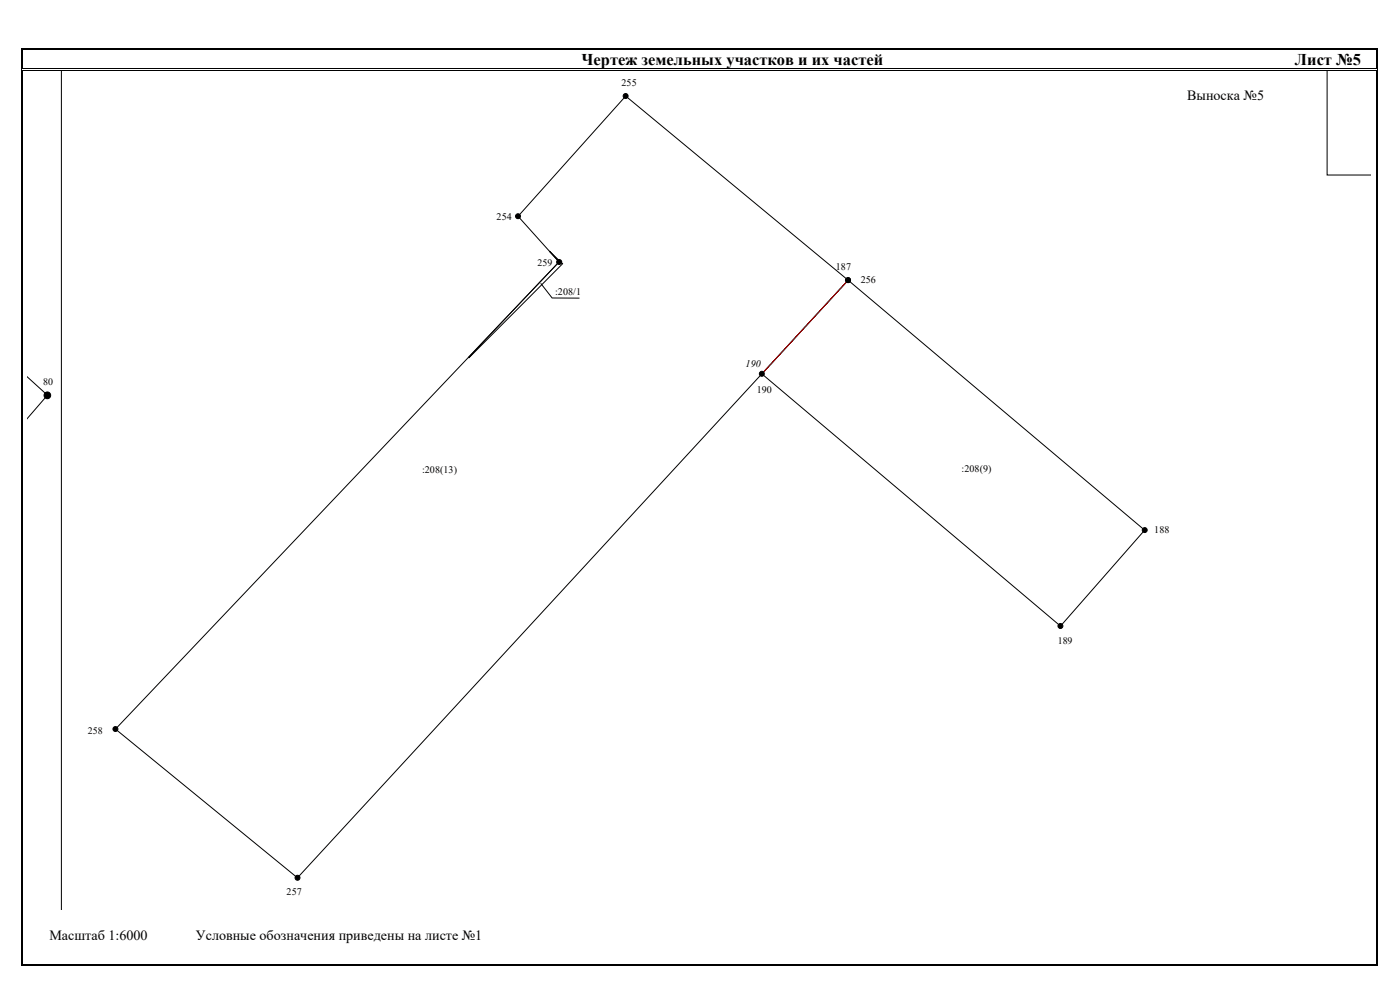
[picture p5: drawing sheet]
<svg xmlns="http://www.w3.org/2000/svg" width="420mm" height="297mm" viewBox="0 0 420 297" stroke-linecap="round" stroke-linejoin="round" font-family="sans-serif">
<g fill="none" stroke="#000" stroke-width=".3">
<path d="M6.5 14.9v5.7M6.8 14.9v5.7M6.9 14.5h406.2M6.9 14.8h406.2M413.2 14.9v5.7M413.5 14.9v5.7M6.5 21.1v268.7M6.8 21.1v268.2M6.9 20.7h406.2M6.9 21h406.2M18.4 21.1v251.7M187.8 28.8l66.7 55.3-165.2 179.3-54.6-44.6 133.1-140.2-12.3-13.7z"/>
<path d="M398.3 21.1v31.4h13.1M413.2 21.1v268.2M413.5 21.1v268.2M164.9 75.3l3.9 3.8-28.1 28.2-.1-.1 27.2-28.6zM162.3 85l3.4 4.4 8.2 .1M254.5 84.1l89 75-25.2 28.8-89.6-75.7zM8.3 113.2l5.9 5.4-5.9 6.8M6.9 289.7h406.2M6.9 289.4h406.2"/>
<circle cx="187.8" cy="28.8" r=".74"/>
<circle cx="155.5" cy="64.9" r=".74"/>
<circle cx="167.8" cy="78.6" r=".75"/>
<circle cx="254.5" cy="84.1" r=".74"/>
<circle cx="14.2" cy="118.6" r="1.01"/>
<circle cx="14.2" cy="118.6" r=".76"/>
<circle cx="228.6" cy="112.2" r=".74"/>
<circle cx="343.5" cy="159" r=".74"/>
<circle cx="318.2" cy="187.8" r=".75"/>
<circle cx="34.6" cy="218.7" r=".74"/>
<circle cx="89.3" cy="263.4" r=".75"/>
</g>
<path d="M254.5 84.1l-25.8 28.1" fill="none" stroke="#f00" stroke-width=".3"/>
<g fill="#000">
<circle cx="187.8" cy="28.8" r=".74"/>
<circle cx="155.5" cy="64.9" r=".74"/>
<circle cx="167.8" cy="78.6" r=".75"/>
<circle cx="254.5" cy="84.1" r=".74"/>
<circle cx="14.2" cy="118.6" r="1.01"/>
<circle cx="14.2" cy="118.6" r=".76"/>
<circle cx="228.6" cy="112.2" r=".74"/>
<circle cx="343.5" cy="159" r=".74"/>
<circle cx="318.2" cy="187.8" r=".75"/>
<circle cx="34.6" cy="218.7" r=".74"/>
<circle cx="89.3" cy="263.4" r=".75"/>
</g>
<g fill="#000">
<path d="M6.4 14.4h.2v.5h-.2zM6.4 14.4h.5v.2h-.5zM6.7 14.8l.2 .1zM413.1 14.4h.5v.2h-.5zM413.1 14.8l.2 .1zM413.5 14.4h.1v.5h-.1zM6.4 20.6h.2v.5h-.2zM6.7 21.1h.2zM6.7 20.6l.2 .2zM6.7 21l.2 .1zM413.1 21.1h.2zM413.1 20.6l.2 .2z"/>
<path d="M413.1 21l.2 .1zM413.5 21.1h.1zM413.5 20.6h.1v.5h-.1zM6.4 289.6h.5v.2h-.5zM6.7 289.3l.2 .2zM413.1 289.6h.5v.2h-.5zM413.1 289.3l.2 .2zM413.5 289.3h.1v.5h-.1z"/>
</g>
<g fill="#fff">
<path d="M12.3 276.8h41.2v9.2h-41.2z"/>
<path d="M56.2 276.8h105.8v9.2h-105.8z"/>
<path d="M353.8 24.6h30.4v9.2h-30.4z"/>
</g>
<g font-size="4.9">
<text x="174.5" y="19.6">Чертеж земельных участков и их частей</text>
<text x="388.6" y="19.6">Лист №5</text>
</g>
<g font-size="4.2">
<text x="356.3" y="29.9">Выноска №5</text>
<text x="14.8" y="282">Масштаб 1:6000</text>
<text x="58.7" y="281.9">Условные обозначения приведены на листе №1</text>
</g>
<g font-size="3">
<text x="186.5" y="25.8">255</text>
<text x="149" y="66.1">254</text>
<text x="161.3" y="79.7">259</text>
<text x="250.9" y="81.1">187</text>
<text x="166.6" y="88.5">:208/1</text>
<text x="258.3" y="85">256</text>
<text x="223.8" y="110">190</text>
<text x="13" y="115.4">80</text>
<text x="227.1" y="117.8">190</text>
<text x="126.7" y="141.9">:208(13)</text>
<text x="288.6" y="141.7">:208(9)</text>
<text x="346.4" y="159.9">188</text>
<text x="317.4" y="193.2">189</text>
<text x="26.4" y="220.2">258</text>
<text x="86" y="268.7">257</text>
</g>
</svg>
